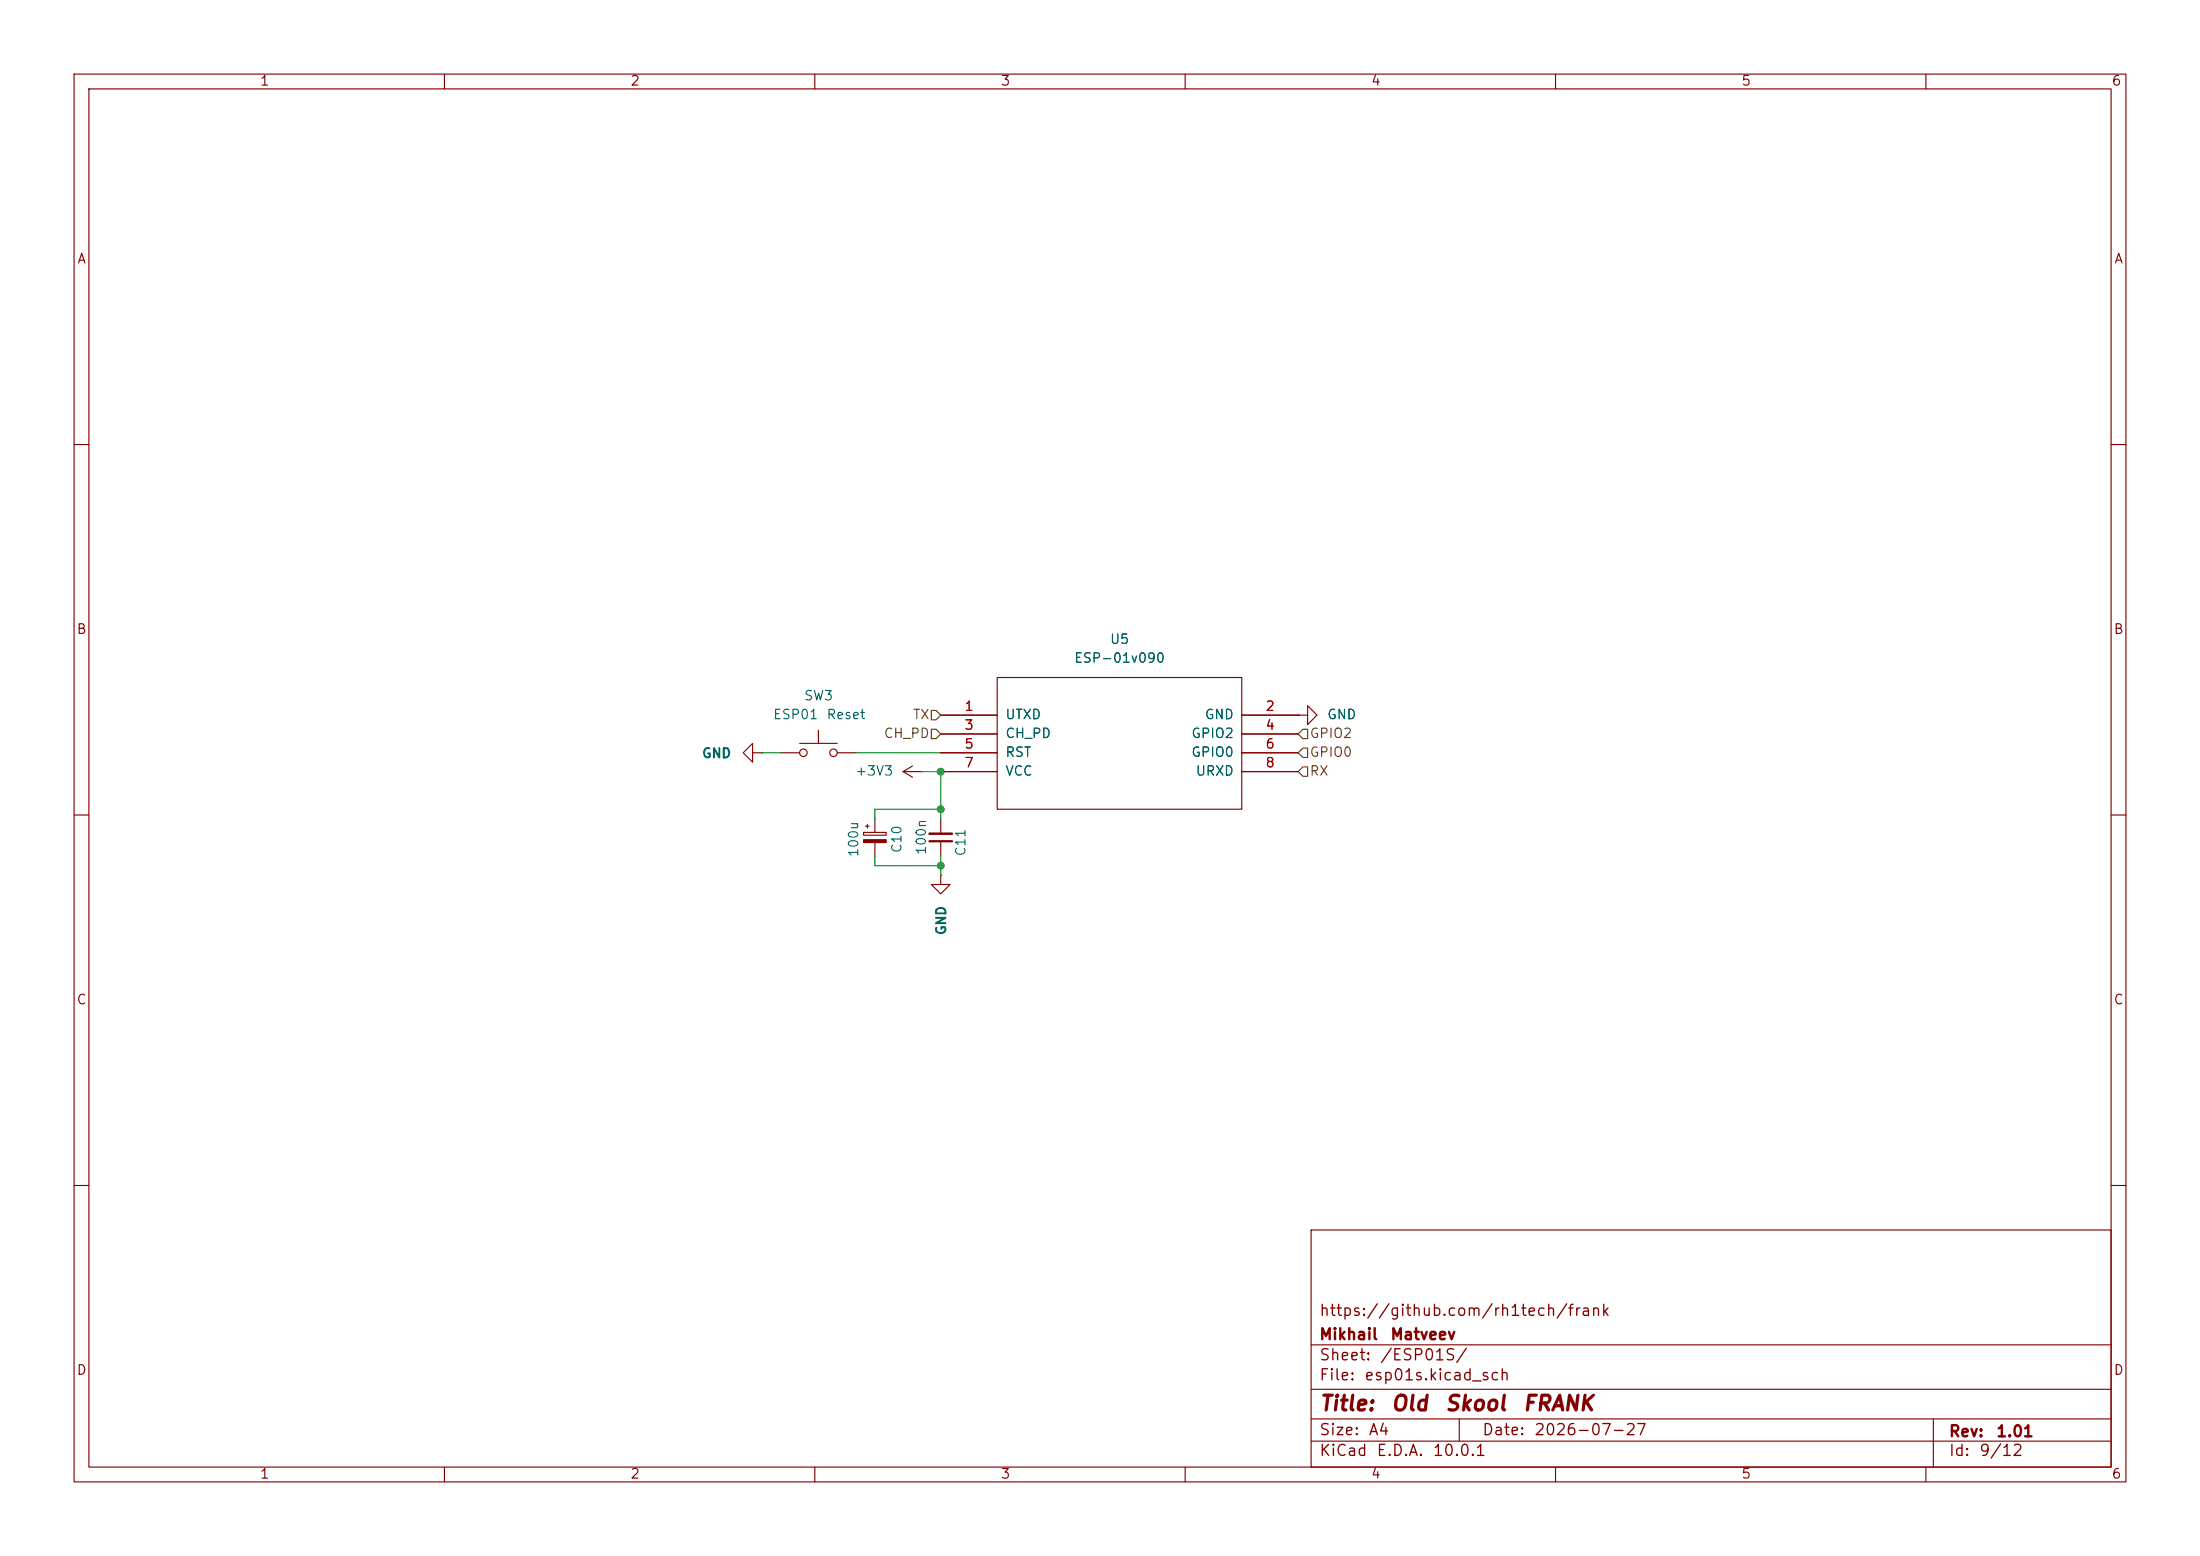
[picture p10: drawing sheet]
(kicad_sch
 (version 20260306)
 (generator "eeschema")
 (generator_version "10.0")
 (paper "A4")
 (title_block
  (title "${NAME}")
  (date "${DATE}")
  (rev "${VERSION}")
  (company "Mikhail Matveev")
  (comment 1 "https://github.com/rh1tech/frank"))
 (lib_symbols
  (symbol "FRANK:+3V3"
   (power global)
   (pin_numbers (hide yes))
   (pin_names
    (offset 0) (hide yes)) (exclude_from_sim no) (in_bom yes) (on_board yes)
   (in_pos_files yes)
   (duplicate_pin_numbers_are_jumpers no)
   (property "Reference" "#PWR" (at 0 -3.81 0) (show_name no) (do_not_autoplace no) (hide yes) (effects (font (size 1.27 1.27))))
   (property "Value" "+3V3" (at 0 3.556 0) (show_name no) (do_not_autoplace no) (effects (font (size 1.27 1.27))))
   (property "Footprint" "" (at 0 0 0) (show_name no) (do_not_autoplace no) (hide yes) (effects (font (size 1.27 1.27))))
   (property "Datasheet" "" (at 0 0 0) (show_name no) (do_not_autoplace no) (hide yes) (effects (font (size 1.27 1.27))))
   (property "Description" "Power symbol creates a global label with name \"+3V3\"" (at 0 0 0) (show_name no) (do_not_autoplace no) (hide yes) (effects (font (size 1.27 1.27))))
   (symbol "+3V3_0_1"
    (polyline (pts (xy -0.762 1.27) (xy 0 2.54)) (stroke (width 0) (type default)) (fill (type none)))
    (polyline (pts (xy 0 2.54) (xy 0.762 1.27)) (stroke (width 0) (type default)) (fill (type none)))
    (polyline (pts (xy 0 0) (xy 0 2.54)) (stroke (width 0) (type default)) (fill (type none))))
   (symbol "+3V3_1_1"
    (pin power_in line (at 0 0 90) (length 0) (name "" (effects (font (size 1.27 1.27)))) (number "1" (effects (font (size 1.27 1.27))))))
   (embedded_fonts no))
  (symbol "FRANK:C_Polarized_Small"
   (pin_numbers (hide yes))
   (pin_names
    (offset 0.254) (hide yes)) (exclude_from_sim no) (in_bom yes) (on_board yes)
   (in_pos_files yes)
   (duplicate_pin_numbers_are_jumpers no)
   (property "Reference" "C" (at 0.254 1.778 0) (show_name no) (do_not_autoplace no) (effects (font (size 1.27 1.27)) (justify left)))
   (property "Value" "C_Polarized_Small" (at 0.254 -2.032 0) (show_name no) (do_not_autoplace no) (effects (font (size 1.27 1.27)) (justify left)))
   (property "Footprint" "" (at 0 0 0) (show_name no) (do_not_autoplace no) (hide yes) (effects (font (size 1.27 1.27))))
   (property "Datasheet" "" (at 0 0 0) (show_name no) (do_not_autoplace no) (hide yes) (effects (font (size 1.27 1.27))))
   (property "Description" "Polarized capacitor, small symbol" (at 0 0 0) (show_name no) (do_not_autoplace no) (hide yes) (effects (font (size 1.27 1.27))))
   (symbol "C_Polarized_Small_0_1"
    (rectangle (start -1.524 0.6858) (end 1.524 0.3048) (stroke (width 0) (type default)) (fill (type none)))
    (rectangle (start -1.524 -0.3048) (end 1.524 -0.6858) (stroke (width 0) (type default)) (fill (type outline)))
    (polyline (pts (xy -1.27 1.524) (xy -0.762 1.524)) (stroke (width 0) (type default)) (fill (type none)))
    (polyline (pts (xy -1.016 1.27) (xy -1.016 1.778)) (stroke (width 0) (type default)) (fill (type none))))
   (symbol "C_Polarized_Small_1_1"
    (pin passive line (at 0 2.54 270) (length 1.8542) (name "" (effects (font (size 1.27 1.27)))) (number "1" (effects (font (size 1.27 1.27)))))
    (pin passive line (at 0 -2.54 90) (length 1.8542) (name "" (effects (font (size 1.27 1.27)))) (number "2" (effects (font (size 1.27 1.27))))))
   (embedded_fonts no))
  (symbol "FRANK:C_Small"
   (pin_numbers (hide yes))
   (pin_names
    (offset 0.254) (hide yes)) (exclude_from_sim no) (in_bom yes) (on_board yes)
   (in_pos_files yes)
   (duplicate_pin_numbers_are_jumpers no)
   (property "Reference" "C" (at 0.254 1.778 0) (show_name no) (do_not_autoplace no) (effects (font (size 1.27 1.27)) (justify left)))
   (property "Value" "C_Small" (at 0.254 -2.032 0) (show_name no) (do_not_autoplace no) (effects (font (size 1.27 1.27)) (justify left)))
   (property "Footprint" "" (at 0 0 0) (show_name no) (do_not_autoplace no) (hide yes) (effects (font (size 1.27 1.27))))
   (property "Datasheet" "" (at 0 0 0) (show_name no) (do_not_autoplace no) (hide yes) (effects (font (size 1.27 1.27))))
   (property "Description" "Unpolarized capacitor, small symbol" (at 0 0 0) (show_name no) (do_not_autoplace no) (hide yes) (effects (font (size 1.27 1.27))))
   (symbol "C_Small_0_1"
    (polyline (pts (xy -1.524 0.508) (xy 1.524 0.508)) (stroke (width 0.3048) (type default)) (fill (type none)))
    (polyline (pts (xy -1.524 -0.508) (xy 1.524 -0.508)) (stroke (width 0.3302) (type default)) (fill (type none))))
   (symbol "C_Small_1_1"
    (pin passive line (at 0 2.54 270) (length 2.032) (name "" (effects (font (size 1.27 1.27)))) (number "1" (effects (font (size 1.27 1.27)))))
    (pin passive line (at 0 -2.54 90) (length 2.032) (name "" (effects (font (size 1.27 1.27)))) (number "2" (effects (font (size 1.27 1.27))))))
   (embedded_fonts no))
  (symbol "FRANK:ESP-01v090"
   (pin_names
    (offset 1.016)) (exclude_from_sim no) (in_bom yes) (on_board yes)
   (in_pos_files yes)
   (duplicate_pin_numbers_are_jumpers no)
   (property "Reference" "U8" (at 0 13.97 0) (show_name no) (do_not_autoplace no) (effects (font (size 1.27 1.27))))
   (property "Value" "ESP-01v090" (at 0 11.43 0) (show_name no) (do_not_autoplace no) (effects (font (size 1.27 1.27))))
   (property "Footprint" "FRANK:ESP-01S" (at 0 0 0) (show_name no) (do_not_autoplace no) (hide yes) (effects (font (size 1.27 1.27))))
   (property "Datasheet" "http://l0l.org.uk/2014/12/esp8266-modules-hardware-guide-gotta-catch-em-all/" (at 0 0 0) (show_name no) (do_not_autoplace no) (hide yes) (effects (font (size 1.27 1.27))))
   (property "Description" "ESP8266 ESP-01 module, v090" (at 0 0 0) (show_name no) (do_not_autoplace no) (hide yes) (effects (font (size 1.27 1.27))))
   (symbol "ESP-01v090_1_0"
    (rectangle (start -16.51 -8.89) (end 16.51 8.89) (stroke (width 0) (type solid)) (fill (type none))))
   (symbol "ESP-01v090_1_1"
    (pin output line (at -24.13 3.81 0) (length 7.62) (name "UTXD" (effects (font (size 1.27 1.27)))) (number "1" (effects (font (size 1.27 1.27)))))
    (pin power_in line (at 24.13 3.81 180) (length 7.62) (name "GND" (effects (font (size 1.27 1.27)))) (number "2" (effects (font (size 1.27 1.27)))))
    (pin input line (at -24.13 1.27 0) (length 7.62) (name "CH_PD" (effects (font (size 1.27 1.27)))) (number "3" (effects (font (size 1.27 1.27)))))
    (pin tri_state line (at 24.13 1.27 180) (length 7.62) (name "GPIO2" (effects (font (size 1.27 1.27)))) (number "4" (effects (font (size 1.27 1.27)))))
    (pin input line (at -24.13 -1.27 0) (length 7.62) (name "RST" (effects (font (size 1.27 1.27)))) (number "5" (effects (font (size 1.27 1.27)))))
    (pin tri_state line (at 24.13 -1.27 180) (length 7.62) (name "GPIO0" (effects (font (size 1.27 1.27)))) (number "6" (effects (font (size 1.27 1.27)))))
    (pin power_in line (at -24.13 -3.81 0) (length 7.62) (name "VCC" (effects (font (size 1.27 1.27)))) (number "7" (effects (font (size 1.27 1.27)))))
    (pin input line (at 24.13 -3.81 180) (length 7.62) (name "URXD" (effects (font (size 1.27 1.27)))) (number "8" (effects (font (size 1.27 1.27))))))
   (embedded_fonts no))
  (symbol "FRANK:GND"
   (power global)
   (pin_numbers (hide yes))
   (pin_names
    (offset 0) (hide yes)) (exclude_from_sim no) (in_bom yes) (on_board yes)
   (in_pos_files yes)
   (duplicate_pin_numbers_are_jumpers no)
   (property "Reference" "#PWR" (at 0 -6.35 0) (show_name no) (do_not_autoplace no) (hide yes) (effects (font (size 1.27 1.27))))
   (property "Value" "GND" (at 0 -3.81 0) (show_name no) (do_not_autoplace no) (effects (font (size 1.27 1.27))))
   (property "Footprint" "" (at 0 0 0) (show_name no) (do_not_autoplace no) (hide yes) (effects (font (size 1.27 1.27))))
   (property "Datasheet" "" (at 0 0 0) (show_name no) (do_not_autoplace no) (hide yes) (effects (font (size 1.27 1.27))))
   (property "Description" "Power symbol creates a global label with name \"GND\" , ground" (at 0 0 0) (show_name no) (do_not_autoplace no) (hide yes) (effects (font (size 1.27 1.27))))
   (symbol "GND_0_1"
    (polyline (pts (xy 0 0) (xy 0 -1.27) (xy 1.27 -1.27) (xy 0 -2.54) (xy -1.27 -1.27) (xy 0 -1.27)) (stroke (width 0) (type default)) (fill (type none))))
   (symbol "GND_1_1"
    (pin power_in line (at 0 0 270) (length 0) (name "" (effects (font (size 1.27 1.27)))) (number "1" (effects (font (size 1.27 1.27))))))
   (embedded_fonts no))
  (symbol "FRANK:SW_Push"
   (pin_numbers (hide yes))
   (pin_names
    (offset 1.016) (hide yes)) (exclude_from_sim no) (in_bom yes) (on_board yes)
   (in_pos_files yes)
   (duplicate_pin_numbers_are_jumpers no)
   (property "Reference" "SW" (at 1.27 2.54 0) (show_name no) (do_not_autoplace no) (effects (font (size 1.27 1.27)) (justify left)))
   (property "Value" "SW_Push" (at 0 -1.524 0) (show_name no) (do_not_autoplace no) (effects (font (size 1.27 1.27))))
   (property "Footprint" "FRANK:SW_PUSH_6mm_H5mm" (at 0 5.08 0) (show_name no) (do_not_autoplace no) (hide yes) (effects (font (size 1.27 1.27))))
   (property "Datasheet" "" (at 0 5.08 0) (show_name no) (do_not_autoplace no) (hide yes) (effects (font (size 1.27 1.27))))
   (property "Description" "Push button switch, generic, two pins" (at 0 0 0) (show_name no) (do_not_autoplace no) (hide yes) (effects (font (size 1.27 1.27))))
   (symbol "SW_Push_0_1"
    (circle (center -2.032 0) (radius 0.508) (stroke (width 0) (type default)) (fill (type none)))
    (polyline (pts (xy 0 1.27) (xy 0 3.048)) (stroke (width 0) (type default)) (fill (type none)))
    (circle (center 2.032 0) (radius 0.508) (stroke (width 0) (type default)) (fill (type none)))
    (polyline (pts (xy 2.54 1.27) (xy -2.54 1.27)) (stroke (width 0) (type default)) (fill (type none)))
    (pin passive line (at -5.08 0 0) (length 2.54) (name "1" (effects (font (size 1.27 1.27)))) (number "1" (effects (font (size 1.27 1.27)))))
    (pin passive line (at 5.08 0 180) (length 2.54) (name "2" (effects (font (size 1.27 1.27)))) (number "2" (effects (font (size 1.27 1.27))))))
   (embedded_fonts no)))
 (junction
  (at 127 104.14)
  (diameter 0)
  (color 0 0 0 0))
 (junction
  (at 127 116.84)
  (diameter 0)
  (color 0 0 0 0))
 (junction
  (at 127 109.22)
  (diameter 0)
  (color 0 0 0 0))
 (wire
  (pts (xy 102.87 101.6) (xy 105.41 101.6))
  (stroke (width 0) (type default)))
 (wire
  (pts (xy 127 104.14) (xy 127 109.22))
  (stroke (width 0) (type default)))
 (wire
  (pts (xy 118.11 116.84) (xy 127 116.84))
  (stroke (width 0) (type default)))
 (wire
  (pts (xy 127 101.6) (xy 115.57 101.6))
  (stroke (width 0) (type default)))
 (wire
  (pts (xy 124.46 104.14) (xy 127 104.14))
  (stroke (width 0) (type default)))
 (wire
  (pts (xy 118.11 109.22) (xy 118.11 110.49))
  (stroke (width 0) (type default)))
 (wire
  (pts (xy 127 118.11) (xy 127 116.84))
  (stroke (width 0) (type default)))
 (wire
  (pts (xy 118.11 116.84) (xy 118.11 115.57))
  (stroke (width 0) (type default)))
 (wire
  (pts (xy 127 116.84) (xy 127 115.57))
  (stroke (width 0) (type default)))
 (wire
  (pts (xy 127 110.49) (xy 127 109.22))
  (stroke (width 0) (type default)))
 (wire
  (pts (xy 118.11 109.22) (xy 127 109.22))
  (stroke (width 0) (type default)))
 (hierarchical_label "GPIO0"
  (shape input)
  (at 175.26 101.6 0)
  (effects (font (size 1.27 1.27)) (justify left)))
 (hierarchical_label "RX"
  (shape input)
  (at 175.26 104.14 0)
  (effects (font (size 1.27 1.27)) (justify left)))
 (hierarchical_label "TX"
  (shape input)
  (at 127 96.52 180)
  (effects (font (size 1.27 1.27)) (justify right)))
 (hierarchical_label "CH_PD"
  (shape input)
  (at 127 99.06 180)
  (effects (font (size 1.27 1.27)) (justify right)))
 (hierarchical_label "GPIO2"
  (shape input)
  (at 175.26 99.06 0)
  (effects (font (size 1.27 1.27)) (justify left)))
 (symbol
  (lib_id "FRANK:SW_Push")
  (at 110.49 101.6 0)
  (mirror y)
  (unit 1)
  (body_style 1)
  (exclude_from_sim no)
  (in_bom yes)
  (on_board yes)
  (in_pos_files yes)
  (dnp no)
  (fields_autoplaced yes)
  (property "Reference" "SW3" (at 110.49 93.98 0) (show_name no) (do_not_autoplace no) (effects (font (size 1.27 1.27))))
  (property "Value" "ESP01 Reset" (at 110.49 96.52 0) (show_name no) (do_not_autoplace no) (effects (font (size 1.27 1.27))))
  (property "Footprint" "FRANK:SW_PUSH_6mm_H5mm" (at 110.49 96.52 0) (hide yes) (show_name no) (do_not_autoplace no) (effects (font (size 1.27 1.27))))
  (property "Datasheet" "" (at 110.49 96.52 0) (hide yes) (show_name no) (do_not_autoplace no) (effects (font (size 1.27 1.27))))
  (property "Description" "Push button switch, generic, two pins" (at 110.49 101.6 0) (hide yes) (show_name no) (do_not_autoplace no) (effects (font (size 1.27 1.27))))
  (pin "1")
  (pin "2"))
 (symbol
  (lib_id "FRANK:C_Polarized_Small")
  (at 118.11 113.03 0)
  (unit 1)
  (body_style 1)
  (exclude_from_sim no)
  (in_bom yes)
  (on_board yes)
  (in_pos_files yes)
  (dnp no)
  (property "Reference" "C10" (at 121.158 113.284 90) (show_name no) (do_not_autoplace no) (effects (font (size 1.27 1.27))))
  (property "Value" "100u" (at 115.316 113.284 90) (show_name no) (do_not_autoplace no) (effects (font (size 1.27 1.27))))
  (property "Footprint" "FRANK:C_Radial_D6.3mm_P2.50mm" (at 118.11 113.03 0) (hide yes) (show_name no) (do_not_autoplace no) (effects (font (size 1.27 1.27))))
  (property "Datasheet" "" (at 118.11 113.03 0) (hide yes) (show_name no) (do_not_autoplace no) (effects (font (size 1.27 1.27))))
  (property "Description" "Polarized capacitor, small symbol" (at 118.11 113.03 0) (hide yes) (show_name no) (do_not_autoplace no) (effects (font (size 1.27 1.27))))
  (property "AliExpress" "https://www.aliexpress.com/item/33008008276.html" (at 118.11 113.03 0) (hide yes) (show_name no) (do_not_autoplace no) (effects (font (size 1.27 1.27))))
  (property "Availability" "" (at 118.11 113.03 0) (show_name no) (do_not_autoplace no) (effects (font (size 1.27 1.27))))
  (property "Check_prices" "" (at 118.11 113.03 0) (show_name no) (do_not_autoplace no) (effects (font (size 1.27 1.27))))
  (property "Description_1" "" (at 118.11 113.03 0) (show_name no) (do_not_autoplace no) (effects (font (size 1.27 1.27))))
  (property "MF" "" (at 118.11 113.03 0) (show_name no) (do_not_autoplace no) (effects (font (size 1.27 1.27))))
  (property "MP" "" (at 118.11 113.03 0) (show_name no) (do_not_autoplace no) (effects (font (size 1.27 1.27))))
  (property "Package" "" (at 118.11 113.03 0) (show_name no) (do_not_autoplace no) (effects (font (size 1.27 1.27))))
  (property "Price" "" (at 118.11 113.03 0) (show_name no) (do_not_autoplace no) (effects (font (size 1.27 1.27))))
  (property "SnapEDA_Link" "" (at 118.11 113.03 0) (show_name no) (do_not_autoplace no) (effects (font (size 1.27 1.27))))
  (pin "1")
  (pin "2"))
 (symbol
  (lib_id "FRANK:GND")
  (at 175.26 96.52 90)
  (unit 1)
  (body_style 1)
  (exclude_from_sim no)
  (in_bom yes)
  (on_board yes)
  (in_pos_files yes)
  (dnp no)
  (fields_autoplaced yes)
  (property "Reference" "#PWR067" (at 181.61 96.52 0) (hide yes) (show_name no) (do_not_autoplace no) (effects (font (size 1.27 1.27))))
  (property "Value" "GND" (at 179.07 96.5199 90) (show_name no) (do_not_autoplace no) (effects (font (size 1.27 1.27)) (justify right)))
  (property "Footprint" "" (at 175.26 96.52 0) (hide yes) (show_name no) (do_not_autoplace no) (effects (font (size 1.27 1.27))))
  (property "Datasheet" "" (at 175.26 96.52 0) (hide yes) (show_name no) (do_not_autoplace no) (effects (font (size 1.27 1.27))))
  (property "Description" "Power symbol creates a global label with name \"GND\" , ground" (at 175.26 96.52 0) (hide yes) (show_name no) (do_not_autoplace no) (effects (font (size 1.27 1.27))))
  (pin "1"))
 (symbol
  (lib_id "FRANK:C_Small")
  (at 127 113.03 0)
  (mirror x)
  (unit 1)
  (body_style 1)
  (exclude_from_sim no)
  (in_bom yes)
  (on_board yes)
  (in_pos_files yes)
  (dnp no)
  (property "Reference" "C11" (at 129.7862 111.76 90) (show_name no) (do_not_autoplace no) (effects (font (size 1.27 1.27)) (justify left)))
  (property "Value" "100n" (at 124.46 110.49 90) (show_name no) (do_not_autoplace no) (effects (font (size 1.27 1.27)) (justify left)))
  (property "Footprint" "FRANK:Combined_0805_CR" (at 127 113.03 0) (hide yes) (show_name no) (do_not_autoplace no) (effects (font (size 1.27 1.27))))
  (property "Datasheet" "" (at 127 113.03 0) (hide yes) (show_name no) (do_not_autoplace no) (effects (font (size 1.27 1.27))))
  (property "Description" "Unpolarized capacitor, small symbol" (at 127 113.03 0) (hide yes) (show_name no) (do_not_autoplace no) (effects (font (size 1.27 1.27))))
  (property "AliExpress" "https://www.aliexpress.com/item/33008008276.html" (at 127 113.03 0) (hide yes) (show_name no) (do_not_autoplace no) (effects (font (size 1.27 1.27))))
  (property "Attrition Qty" "" (at 127 113.03 90) (hide yes) (show_name no) (do_not_autoplace no) (effects (font (size 1.27 1.27))))
  (property "Category" "" (at 127 113.03 90) (hide yes) (show_name no) (do_not_autoplace no) (effects (font (size 1.27 1.27))))
  (property "Class" "" (at 127 113.03 90) (hide yes) (show_name no) (do_not_autoplace no) (effects (font (size 1.27 1.27))))
  (property "Crystal Type" "" (at 127 113.03 90) (hide yes) (show_name no) (do_not_autoplace no) (effects (font (size 1.27 1.27))))
  (property "Frequency" "" (at 127 113.03 90) (hide yes) (show_name no) (do_not_autoplace no) (effects (font (size 1.27 1.27))))
  (property "Frequency Stability" "" (at 127 113.03 90) (hide yes) (show_name no) (do_not_autoplace no) (effects (font (size 1.27 1.27))))
  (property "Frequency Tolerance" "" (at 127 113.03 90) (hide yes) (show_name no) (do_not_autoplace no) (effects (font (size 1.27 1.27))))
  (property "Load Capacitance" "" (at 127 113.03 90) (hide yes) (show_name no) (do_not_autoplace no) (effects (font (size 1.27 1.27))))
  (property "Minimum Qty" "" (at 127 113.03 90) (hide yes) (show_name no) (do_not_autoplace no) (effects (font (size 1.27 1.27))))
  (property "Normal Temperature Frequency Tolerance" "" (at 127 113.03 90) (hide yes) (show_name no) (do_not_autoplace no) (effects (font (size 1.27 1.27))))
  (property "Operating Temperature" "" (at 127 113.03 90) (hide yes) (show_name no) (do_not_autoplace no) (effects (font (size 1.27 1.27))))
  (property "Part" "" (at 127 113.03 90) (hide yes) (show_name no) (do_not_autoplace no) (effects (font (size 1.27 1.27))))
  (property "Process" "" (at 127 113.03 90) (hide yes) (show_name no) (do_not_autoplace no) (effects (font (size 1.27 1.27))))
  (property "Stock" "" (at 127 113.03 90) (hide yes) (show_name no) (do_not_autoplace no) (effects (font (size 1.27 1.27))))
  (property "Type" "" (at 127 113.03 90) (hide yes) (show_name no) (do_not_autoplace no) (effects (font (size 1.27 1.27))))
  (pin "1")
  (pin "2"))
 (symbol
  (lib_id "FRANK:+3V3")
  (at 124.46 104.14 90)
  (unit 1)
  (body_style 1)
  (exclude_from_sim no)
  (in_bom yes)
  (on_board yes)
  (in_pos_files yes)
  (dnp no)
  (fields_autoplaced yes)
  (property "Reference" "#PWR065" (at 128.27 104.14 0) (hide yes) (show_name no) (do_not_autoplace no) (effects (font (size 1.27 1.27))))
  (property "Value" "+3V3" (at 120.65 104.1399 90) (show_name no) (do_not_autoplace no) (effects (font (size 1.27 1.27)) (justify left)))
  (property "Footprint" "" (at 124.46 104.14 0) (hide yes) (show_name no) (do_not_autoplace no) (effects (font (size 1.27 1.27))))
  (property "Datasheet" "" (at 124.46 104.14 0) (hide yes) (show_name no) (do_not_autoplace no) (effects (font (size 1.27 1.27))))
  (property "Description" "Power symbol creates a global label with name \"+3V3\"" (at 124.46 104.14 0) (hide yes) (show_name no) (do_not_autoplace no) (effects (font (size 1.27 1.27))))
  (pin "1"))
 (symbol
  (lib_id "FRANK:ESP-01v090")
  (at 151.13 100.33 0)
  (unit 1)
  (body_style 1)
  (exclude_from_sim no)
  (in_bom yes)
  (on_board yes)
  (in_pos_files yes)
  (dnp no)
  (fields_autoplaced yes)
  (property "Reference" "U5" (at 151.13 86.36 0) (show_name no) (do_not_autoplace no) (effects (font (size 1.27 1.27))))
  (property "Value" "ESP-01v090" (at 151.13 88.9 0) (show_name no) (do_not_autoplace no) (effects (font (size 1.27 1.27))))
  (property "Footprint" "FRANK:ESP-01S" (at 151.13 100.33 0) (hide yes) (show_name no) (do_not_autoplace no) (effects (font (size 1.27 1.27))))
  (property "Datasheet" "http://l0l.org.uk/2014/12/esp8266-modules-hardware-guide-gotta-catch-em-all/" (at 151.13 100.33 0) (hide yes) (show_name no) (do_not_autoplace no) (effects (font (size 1.27 1.27))))
  (property "Description" "ESP8266 ESP-01 module, v090" (at 151.13 100.33 0) (hide yes) (show_name no) (do_not_autoplace no) (effects (font (size 1.27 1.27))))
  (pin "6")
  (pin "4")
  (pin "2")
  (pin "7")
  (pin "5")
  (pin "3")
  (pin "1")
  (pin "8"))
 (symbol
  (lib_id "FRANK:GND")
  (at 127 118.11 0)
  (unit 1)
  (body_style 1)
  (exclude_from_sim no)
  (in_bom yes)
  (on_board yes)
  (in_pos_files yes)
  (dnp no)
  (property "Reference" "#PWR066" (at 127 124.46 0) (hide yes) (show_name no) (do_not_autoplace no) (effects (font (size 1.27 1.27))))
  (property "Value" "GND" (at 126.9999 121.92 90) (show_name no) (do_not_autoplace no) (effects (font (size 1.27 1.27) (thickness 0.254)
    (bold yes)) (justify right)))
  (property "Footprint" "" (at 127 118.11 0) (hide yes) (show_name no) (do_not_autoplace no) (effects (font (size 1.27 1.27))))
  (property "Datasheet" "" (at 127 118.11 0) (hide yes) (show_name no) (do_not_autoplace no) (effects (font (size 1.27 1.27))))
  (property "Description" "Power symbol creates a global label with name \"GND\" , ground" (at 127 118.11 0) (hide yes) (show_name no) (do_not_autoplace no) (effects (font (size 1.27 1.27))))
  (pin "1"))
 (symbol
  (lib_id "FRANK:GND")
  (at 102.87 101.6 270)
  (unit 1)
  (body_style 1)
  (exclude_from_sim no)
  (in_bom yes)
  (on_board yes)
  (in_pos_files yes)
  (dnp no)
  (property "Reference" "#PWR064" (at 96.52 101.6 0) (hide yes) (show_name no) (do_not_autoplace no) (effects (font (size 1.27 1.27))))
  (property "Value" "GND" (at 99.06 101.5999 90) (show_name no) (do_not_autoplace no) (effects (font (size 1.27 1.27) (thickness 0.254)
    (bold yes)) (justify right)))
  (property "Footprint" "" (at 102.87 101.6 0) (hide yes) (show_name no) (do_not_autoplace no) (effects (font (size 1.27 1.27))))
  (property "Datasheet" "" (at 102.87 101.6 0) (hide yes) (show_name no) (do_not_autoplace no) (effects (font (size 1.27 1.27))))
  (property "Description" "Power symbol creates a global label with name \"GND\" , ground" (at 102.87 101.6 0) (hide yes) (show_name no) (do_not_autoplace no) (effects (font (size 1.27 1.27))))
  (pin "1")))
